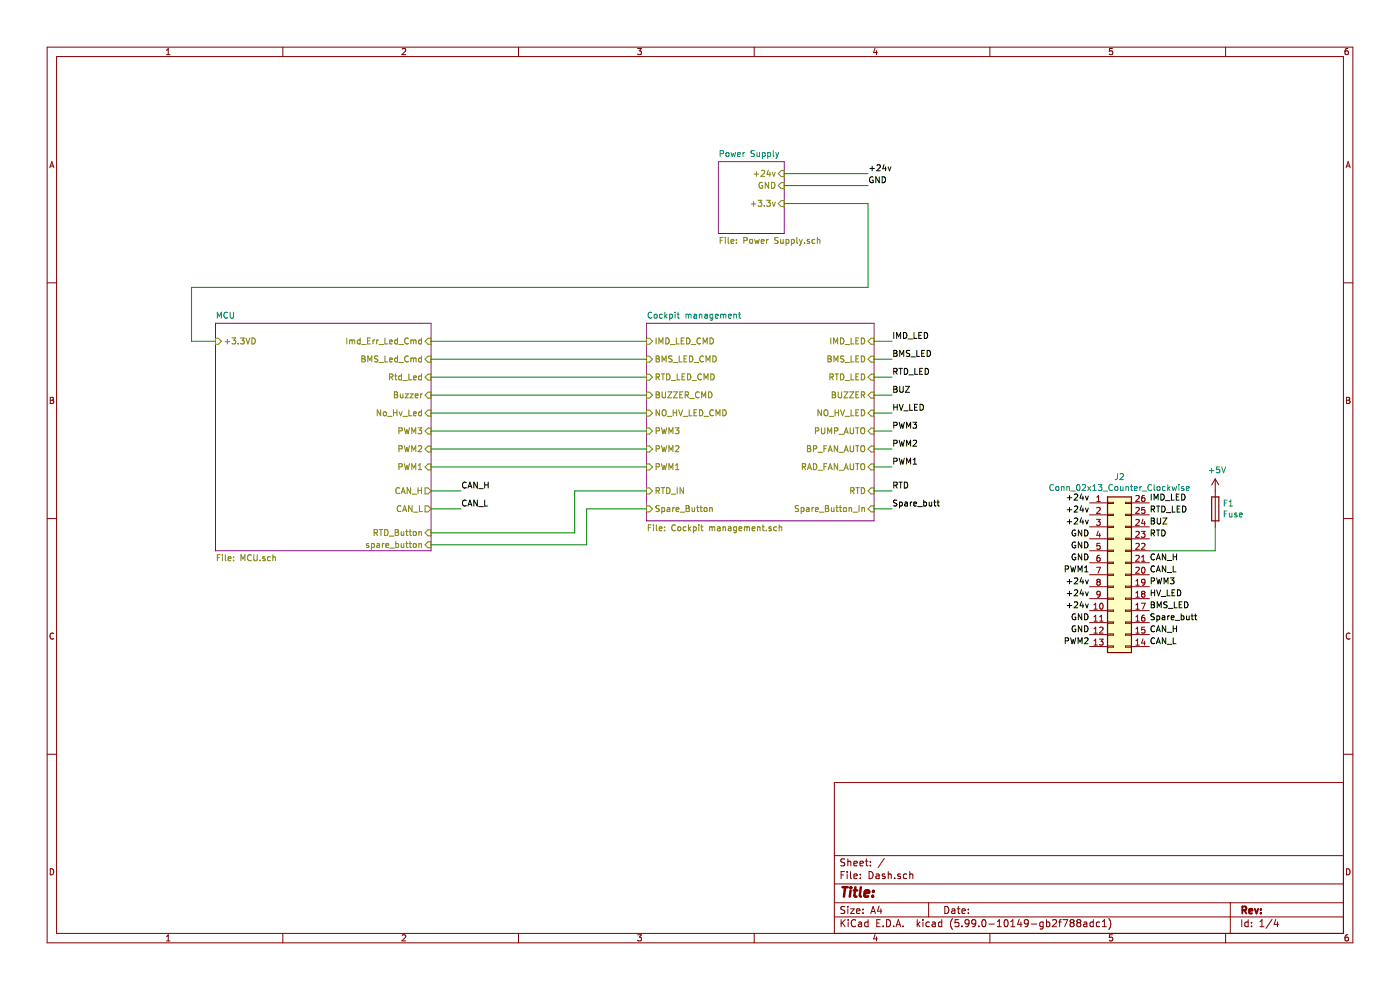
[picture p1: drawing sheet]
EESchema Schematic File Version 4
LIBS:Dash-cache
EELAYER 29 0
EELAYER END
$Descr A4 11693 8268
encoding utf-8
Sheet 1 4
Title ""
Date ""
Rev ""
Comp ""
Comment1 ""
Comment2 ""
Comment3 ""
Comment4 ""
$EndDescr
$Sheet
S 5400 2700 1900 1650
U 5BD043E3
F0 "Cockpit management" 50
F1 "Cockpit management.sch" 50
F2 "IMD_LED" I R 7300 2850 50 
F3 "IMD_LED_CMD" I L 5400 2850 50 
F4 "BMS_LED" I R 7300 3000 50 
F5 "BMS_LED_CMD" I L 5400 3000 50 
F6 "RTD_LED" I R 7300 3150 50 
F7 "RTD_LED_CMD" I L 5400 3150 50 
F8 "BUZZER" I R 7300 3300 50 
F9 "BUZZER_CMD" I L 5400 3300 50 
F10 "NO_HV_LED" I R 7300 3450 50 
F11 "NO_HV_LED_CMD" I L 5400 3450 50 
F12 "PUMP_AUTO" I R 7300 3600 50 
F13 "BP_FAN_AUTO" I R 7300 3750 50 
F14 "RAD_FAN_AUTO" I R 7300 3900 50 
F15 "RTD_IN" I L 5400 4100 50 
F16 "RTD" I R 7300 4100 50 
F17 "Spare_Button_In" I R 7300 4250 50 
F18 "Spare_Button" I L 5400 4250 50 
F19 "PWM3" I L 5400 3600 50 
F20 "PWM2" I L 5400 3750 50 
F21 "PWM1" I L 5400 3900 50 
$EndSheet
Wire Wire Line
	5400 2850 3600 2850
Wire Wire Line
	5400 3000 3600 3000
Wire Wire Line
	5400 3150 3600 3150
Wire Wire Line
	5400 3300 3600 3300
Wire Wire Line
	5400 3450 3600 3450
Wire Wire Line
	5400 3600 3600 3600
Wire Wire Line
	5400 3750 3600 3750
Wire Wire Line
	5400 3900 3600 3900
$Sheet
S 6000 1350 550  600 
U 5BD39470
F0 "Power Supply" 50
F1 "Power Supply.sch" 50
F2 "+24v" I R 6550 1450 50 
F3 "GND" I R 6550 1550 50 
F4 "+3.3v" I R 6550 1700 50 
$EndSheet
Wire Wire Line
	6550 1450 7250 1450
Wire Wire Line
	6550 1550 7250 1550
Wire Wire Line
	6550 1700 7250 1700
Wire Wire Line
	7250 1700 7250 2400
Wire Wire Line
	7250 2400 1600 2400
Wire Wire Line
	1600 2400 1600 2850
Wire Wire Line
	1600 2850 1800 2850
Wire Wire Line
	3600 4100 3850 4100
Wire Wire Line
	3600 4250 3850 4250
Text Label 3850 4100 0    50   ~ 0
CAN_H
Text Label 3850 4250 0    50   ~ 0
CAN_L
Text Label 9600 4800 0    50   ~ 0
CAN_L
Text Label 7250 1450 0    50   ~ 0
+24v
Text Label 7250 1550 0    50   ~ 0
GND
Text Label 9100 4500 2    50   ~ 0
GND
Wire Wire Line
	4800 4450 4800 4100
Wire Wire Line
	4800 4100 5400 4100
Wire Wire Line
	3600 4450 4800 4450
Text Label 9100 4200 2    50   ~ 0
+24v
Wire Wire Line
	3600 4550 4900 4550
Wire Wire Line
	4900 4550 4900 4250
Wire Wire Line
	4900 4250 5400 4250
Wire Wire Line
	7300 2850 7450 2850
Wire Wire Line
	7300 3000 7450 3000
Wire Wire Line
	7300 3150 7450 3150
Wire Wire Line
	7300 3300 7450 3300
Wire Wire Line
	7300 3450 7450 3450
Wire Wire Line
	7300 3600 7450 3600
Wire Wire Line
	7300 3750 7450 3750
Wire Wire Line
	7300 3900 7450 3900
Wire Wire Line
	7300 4100 7450 4100
Wire Wire Line
	7300 4250 7450 4250
Text Label 7450 4250 0    50   ~ 0
Spare_butt
Text Label 7450 4100 0    50   ~ 0
RTD
Text Label 7450 3900 0    50   ~ 0
PWM1
Text Label 7450 3600 0    50   ~ 0
PWM3
Text Label 7450 3450 0    50   ~ 0
HV_LED
Text Label 7450 3300 0    50   ~ 0
BUZ
Text Label 7450 3150 0    50   ~ 0
RTD_LED
Text Label 7450 2850 0    50   ~ 0
IMD_LED
Text Label 7450 3000 0    50   ~ 0
BMS_LED
Text Label 7450 3750 0    50   ~ 0
PWM2
Text Label 9600 4500 0    50   ~ 0
RTD
Text Label 9600 4400 0    50   ~ 0
BUZ
Text Label 9600 5100 0    50   ~ 0
BMS_LED
Text Label 9600 4200 0    50   ~ 0
IMD_LED
Text Label 9600 5000 0    50   ~ 0
HV_LED
Text Label 9600 5300 0    50   ~ 0
CAN_H
Text Label 9600 5400 0    50   ~ 0
CAN_L
Text Label 9600 4300 0    50   ~ 0
RTD_LED
Text Label 9600 5200 0    50   ~ 0
Spare_butt
$Comp
L Connector_Generic:Conn_02x13_Counter_Clockwise J2
U 1 1
P 9300 4800
F 0 "J2" H 9350 5617 50  0000 C CNN
F 1 "Conn_02x13_Counter_Clockwise" H 9350 5526 50  0000 C CNN
F 2 "26pos:TE_9-6437287-8" H 9300 4800 50  0001 C CNN
F 3 "~" H 9300 4800 50  0001 C CNN
	1    9300 4800
	1    0    0    -1  
$EndComp
Text Label 9600 4700 0    50   ~ 0
CAN_H
Text Label 9100 4300 2    50   ~ 0
+24v
Text Label 9100 4400 2    50   ~ 0
+24v
Text Label 9100 5100 2    50   ~ 0
+24v
Text Label 9100 5000 2    50   ~ 0
+24v
Text Label 9100 4900 2    50   ~ 0
+24v
Text Label 9100 4600 2    50   ~ 0
GND
Text Label 9100 5200 2    50   ~ 0
GND
Text Label 9100 5300 2    50   ~ 0
GND
Text Label 9100 4700 2    50   ~ 0
GND
$Comp
L Device:Fuse F1
U 1 1
P 10150 4250
F 0 "F1" H 10210 4296 50  0000 L CNN
F 1 "Fuse" H 10210 4205 50  0000 L CNN
F 2 "Fuse:Fuse_0805_2012Metric_Pad1.15x1.40mm_HandSolder" V 10080 4250 50  0001 C CNN
F 3 "~" H 10150 4250 50  0001 C CNN
	1    10150 4250
	1    0    0    -1  
$EndComp
$Comp
L power:+5V #PWR0135
U 1 1
P 10150 4100
F 0 "#PWR0135" H 10150 3950 50  0001 C CNN
F 1 "+5V" H 10165 4273 50  0000 C CNN
F 2 "" H 10150 4100 50  0001 C CNN
F 3 "" H 10150 4100 50  0001 C CNN
	1    10150 4100
	1    0    0    -1  
$EndComp
Wire Wire Line
	9600 4600 10150 4600
Wire Wire Line
	10150 4600 10150 4400
$Sheet
S 1800 2700 1800 1900
U 5BD043C1
F0 "MCU" 50
F1 "MCU.sch" 50
F2 "BMS_Led_Cmd" I R 3600 3000 50 
F3 "Imd_Err_Led_Cmd" I R 3600 2850 50 
F4 "Rtd_Led" I R 3600 3150 50 
F5 "Buzzer" I R 3600 3300 50 
F6 "No_Hv_Led" I R 3600 3450 50 
F7 "RTD_Button" I R 3600 4450 50 
F8 "CAN_H" O R 3600 4100 50 
F9 "CAN_L" O R 3600 4250 50 
F10 "+3.3VD" I L 1800 2850 50 
F11 "spare_button" I R 3600 4550 50 
F12 "PWM1" I R 3600 3900 50 
F13 "PWM3" I R 3600 3600 50 
F14 "PWM2" I R 3600 3750 50 
$EndSheet
Text Label 9100 4800 2    50   ~ 0
PWM1
Text Label 9100 5400 2    50   ~ 0
PWM2
Text Label 9600 4900 0    50   ~ 0
PWM3
$EndSCHEMATC
